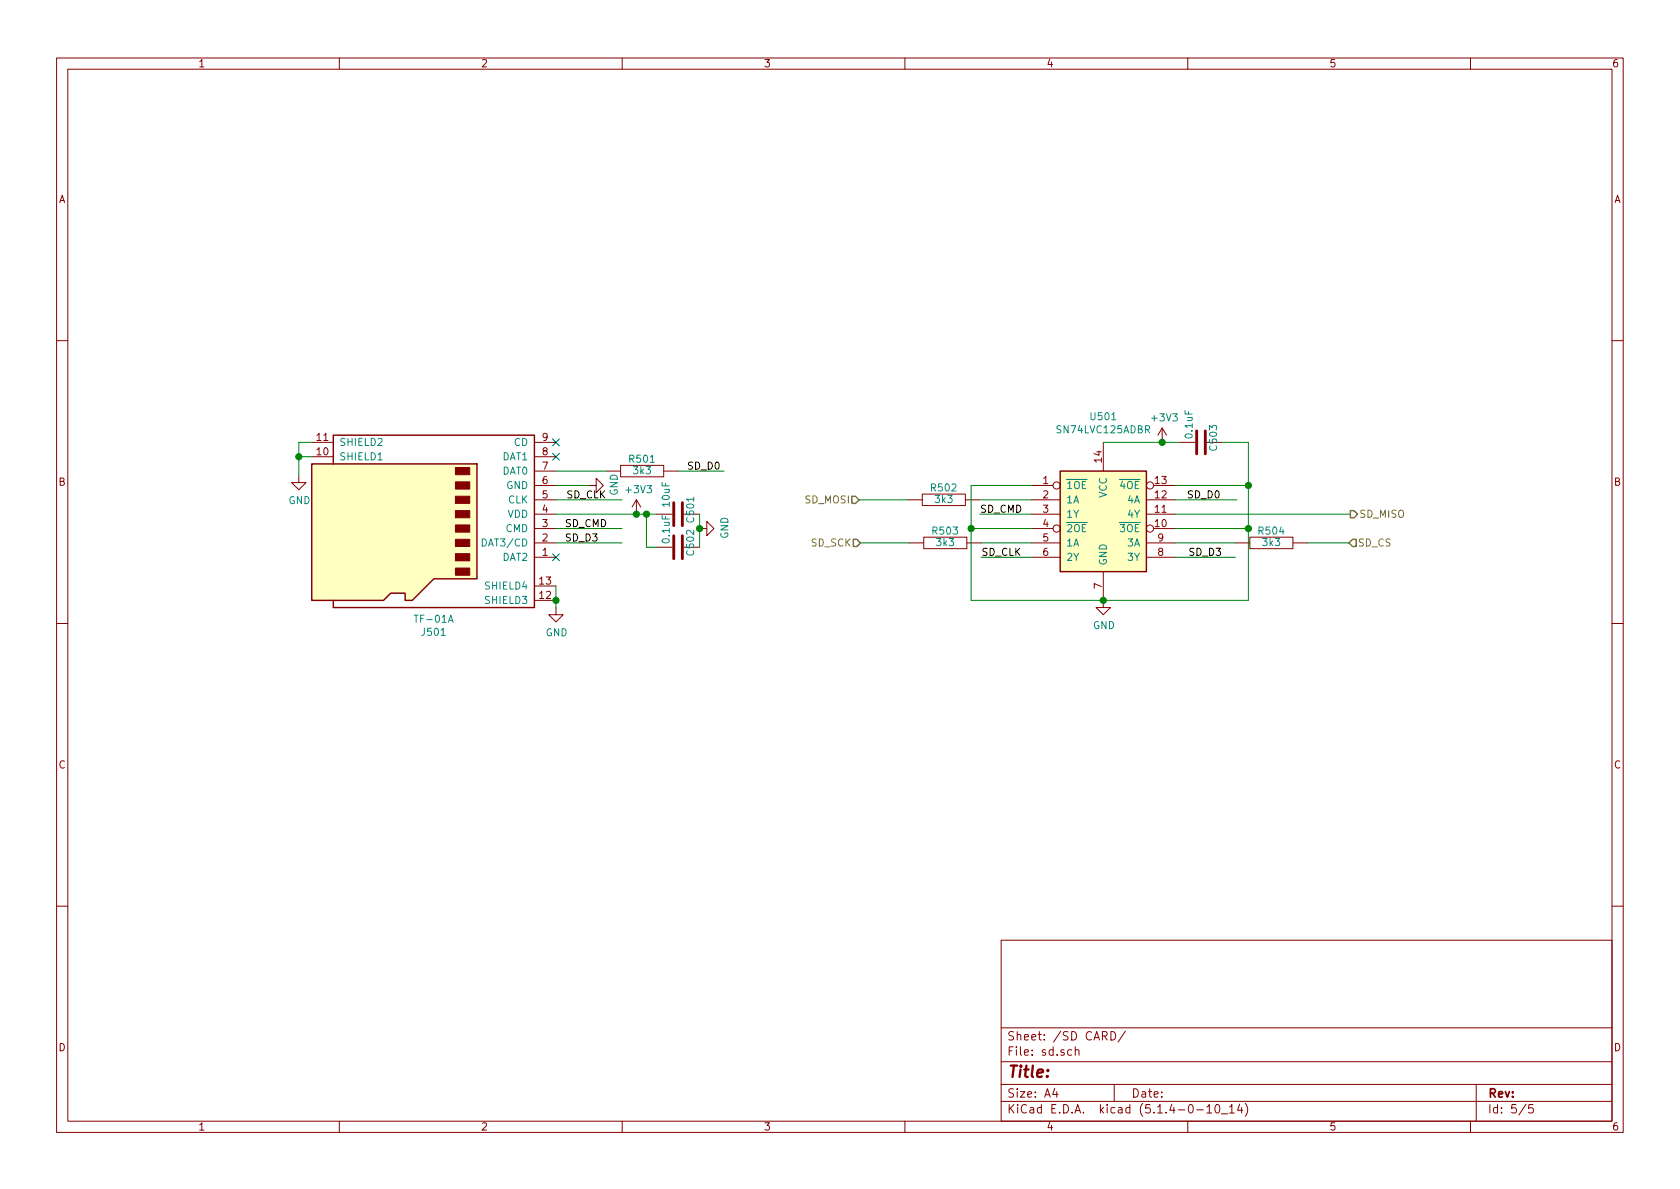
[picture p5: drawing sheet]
EESchema Schematic File Version 4
LIBS:main-board-cache
EELAYER 30 0
EELAYER END
$Descr A4 11693 8268
encoding utf-8
Sheet 5 5
Title ""
Date ""
Rev ""
Comp ""
Comment1 ""
Comment2 ""
Comment3 ""
Comment4 ""
$EndDescr
$Comp
L water-lib:TF-01A J?
U 1 1
P 2970 3670
AR Path="/5DA50BAF" Ref="J?"  Part="1" 
AR Path="/5DA30327/5DA50BAF" Ref="J501"  Part="1" 
F 0 "J501" H 2920 4395 50  0000 C CNN
F 1 "TF-01A" H 2920 4304 50  0000 C CNN
F 2 "water-lib:TF-01A" H 4120 3970 50  0001 C CNN
F 3 "https://datasheet.lcsc.com/szlcsc/1903221101_Korean-Hroparts-Elec-TF-01A_C91145.pdf" H 2970 3670 50  0001 C CNN
F 4 "C91145" H 2970 3670 50  0001 C CNN "LCSC"
	1    2970 3670
	-1   0    0    1   
$EndComp
$Comp
L power:GND #PWR?
U 1 1
P 2080 3300
AR Path="/5DA50BB5" Ref="#PWR?"  Part="1" 
AR Path="/5DA30327/5DA50BB5" Ref="#PWR0501"  Part="1" 
F 0 "#PWR0501" H 2080 3050 50  0001 C CNN
F 1 "GND" H 2085 3127 50  0000 C CNN
F 2 "" H 2080 3300 50  0001 C CNN
F 3 "" H 2080 3300 50  0001 C CNN
	1    2080 3300
	1    0    0    -1  
$EndComp
Wire Wire Line
	2170 3070 2080 3070
Wire Wire Line
	2170 3170 2080 3170
NoConn ~ 3870 3070
NoConn ~ 3870 3170
NoConn ~ 3870 3870
Wire Wire Line
	3870 3270 4220 3270
Wire Wire Line
	3870 3470 4330 3470
Wire Wire Line
	3870 3670 4330 3670
Wire Wire Line
	3870 3770 4330 3770
Text Label 3930 3770 0    50   ~ 0
SD_D3
Text Label 3930 3670 0    50   ~ 0
SD_CMD
$Comp
L power:+3V3 #PWR?
U 1 1
P 4430 3570
AR Path="/5DA50BC6" Ref="#PWR?"  Part="1" 
AR Path="/5DA30327/5DA50BC6" Ref="#PWR0504"  Part="1" 
F 0 "#PWR0504" H 4430 3420 50  0001 C CNN
F 1 "+3V3" H 4445 3743 50  0000 C CNN
F 2 "" H 4430 3570 50  0001 C CNN
F 3 "" H 4430 3570 50  0001 C CNN
	1    4430 3570
	1    0    0    -1  
$EndComp
$Comp
L Device:C C?
U 1 1
P 4720 3570
AR Path="/5DA50BCD" Ref="C?"  Part="1" 
AR Path="/5DA30327/5DA50BCD" Ref="C501"  Part="1" 
F 0 "C501" H 4590 3660 50  0000 L CNN
F 1 "10uF" H 4490 3490 50  0000 L CNN
F 2 "Capacitor_SMD:C_0805_2012Metric_Pad1.15x1.40mm_HandSolder" H 4758 3420 50  0001 C CNN
F 3 "~" H 4720 3570 50  0001 C CNN
F 4 "C15850" H 4720 3570 50  0001 C CNN "LCSC"
	1    4720 3570
	0    1    1    0   
$EndComp
$Comp
L Device:C C?
U 1 1
P 4720 3800
AR Path="/5DA50BD4" Ref="C?"  Part="1" 
AR Path="/5DA30327/5DA50BD4" Ref="C502"  Part="1" 
F 0 "C502" H 4590 3890 50  0000 L CNN
F 1 "0.1uF" H 4490 3720 50  0000 L CNN
F 2 "Capacitor_SMD:C_0805_2012Metric_Pad1.15x1.40mm_HandSolder" H 4758 3650 50  0001 C CNN
F 3 "~" H 4720 3800 50  0001 C CNN
F 4 "C1790" H 4720 3800 50  0001 C CNN "LCSC"
	1    4720 3800
	0    1    1    0   
$EndComp
$Comp
L power:GND #PWR?
U 1 1
P 4870 3670
AR Path="/5DA50BDA" Ref="#PWR?"  Part="1" 
AR Path="/5DA30327/5DA50BDA" Ref="#PWR0505"  Part="1" 
F 0 "#PWR0505" H 4870 3420 50  0001 C CNN
F 1 "GND" H 4875 3497 50  0000 C CNN
F 2 "" H 4870 3670 50  0001 C CNN
F 3 "" H 4870 3670 50  0001 C CNN
	1    4870 3670
	0    -1   -1   0   
$EndComp
Wire Wire Line
	3870 3570 4430 3570
Connection ~ 4430 3570
Wire Wire Line
	4430 3570 4500 3570
Wire Wire Line
	4870 3570 4870 3670
Connection ~ 4870 3670
Wire Wire Line
	4870 3670 4870 3800
Wire Wire Line
	4500 3800 4500 3570
Wire Wire Line
	4570 3570 4500 3570
Connection ~ 4500 3570
Wire Wire Line
	4570 3800 4500 3800
Text Label 3940 3470 0    50   ~ 0
SD_CLK
$Comp
L power:GND #PWR?
U 1 1
P 4100 3370
AR Path="/5DA50BEB" Ref="#PWR?"  Part="1" 
AR Path="/5DA30327/5DA50BEB" Ref="#PWR0503"  Part="1" 
F 0 "#PWR0503" H 4100 3120 50  0001 C CNN
F 1 "GND" H 4105 3197 50  0000 C CNN
F 2 "" H 4100 3370 50  0001 C CNN
F 3 "" H 4100 3370 50  0001 C CNN
	1    4100 3370
	0    -1   -1   0   
$EndComp
Wire Wire Line
	3870 3370 4100 3370
Text Label 4780 3270 0    50   ~ 0
SD_D0
$Comp
L pspice:R R?
U 1 1
P 4470 3270
AR Path="/5DA50BF4" Ref="R?"  Part="1" 
AR Path="/5DA30327/5DA50BF4" Ref="R501"  Part="1" 
F 0 "R501" V 4550 3270 50  0000 C CNN
F 1 "3k3" V 4470 3270 50  0000 C CNN
F 2 "Resistor_SMD:R_0805_2012Metric_Pad1.15x1.40mm_HandSolder" H 4470 3270 50  0001 C CNN
F 3 "~" H 4470 3270 50  0001 C CNN
F 4 "C160077" H 4470 3270 50  0001 C CNN "LCSC"
	1    4470 3270
	0    -1   -1   0   
$EndComp
Wire Wire Line
	4720 3270 5040 3270
Wire Wire Line
	3870 4070 3870 4170
Wire Wire Line
	3870 4170 3870 4220
Connection ~ 3870 4170
$Comp
L power:GND #PWR?
U 1 1
P 3870 4220
AR Path="/5DA50BFE" Ref="#PWR?"  Part="1" 
AR Path="/5DA30327/5DA50BFE" Ref="#PWR0502"  Part="1" 
F 0 "#PWR0502" H 3870 3970 50  0001 C CNN
F 1 "GND" H 3875 4047 50  0000 C CNN
F 2 "" H 3870 4220 50  0001 C CNN
F 3 "" H 3870 4220 50  0001 C CNN
	1    3870 4220
	1    0    0    -1  
$EndComp
Wire Wire Line
	2080 3070 2080 3170
Connection ~ 2080 3170
Wire Wire Line
	2080 3170 2080 3300
$Comp
L water-lib:SN74LVC125ADBR U?
U 1 1
P 7680 3670
AR Path="/5DA9C676" Ref="U?"  Part="1" 
AR Path="/5DA30327/5DA9C676" Ref="U501"  Part="1" 
F 0 "U501" H 7680 4451 50  0000 C CNN
F 1 "SN74LVC125ADBR" H 7680 4360 50  0000 C CNN
F 2 "Package_SO:TSSOP-14_4.4x5mm_P0.65mm" H 8630 3120 50  0001 C CNN
F 3 "https://datasheet.lcsc.com/szlcsc/Texas-Instruments-TI-SN74LVC125ADBR_C7812.pdf" H 7680 3670 50  0001 C CNN
F 4 "C7812" H 7930 3220 50  0001 C CNN "LCSC"
	1    7680 3670
	1    0    0    -1  
$EndComp
Wire Wire Line
	7180 3370 6760 3370
Wire Wire Line
	6760 4170 7680 4170
Wire Wire Line
	8180 3370 8690 3370
Wire Wire Line
	8690 3370 8690 3670
Wire Wire Line
	8690 4170 7680 4170
Connection ~ 7680 4170
$Comp
L power:GND #PWR?
U 1 1
P 7680 4170
AR Path="/5DA9C682" Ref="#PWR?"  Part="1" 
AR Path="/5DA30327/5DA9C682" Ref="#PWR0506"  Part="1" 
F 0 "#PWR0506" H 7680 3920 50  0001 C CNN
F 1 "GND" H 7685 3997 50  0000 C CNN
F 2 "" H 7680 4170 50  0001 C CNN
F 3 "" H 7680 4170 50  0001 C CNN
	1    7680 4170
	1    0    0    -1  
$EndComp
Wire Wire Line
	8180 3670 8690 3670
Connection ~ 8690 3670
Wire Wire Line
	8690 3670 8690 4170
Wire Wire Line
	7180 3470 6820 3470
Wire Wire Line
	7180 3570 6820 3570
Wire Wire Line
	7180 3670 6760 3670
Wire Wire Line
	7180 3770 6830 3770
Wire Wire Line
	7180 3870 6830 3870
Wire Wire Line
	8180 3470 8610 3470
Wire Wire Line
	8180 3570 9400 3570
Wire Wire Line
	8180 3770 8600 3770
Wire Wire Line
	8180 3870 8600 3870
Text Label 8270 3870 0    50   ~ 0
SD_D3
Text Label 6820 3570 0    50   ~ 0
SD_CMD
Text Label 6830 3870 0    50   ~ 0
SD_CLK
Text Label 8260 3470 0    50   ~ 0
SD_D0
$Comp
L power:+3V3 #PWR?
U 1 1
P 8090 3070
AR Path="/5DA9C698" Ref="#PWR?"  Part="1" 
AR Path="/5DA30327/5DA9C698" Ref="#PWR0507"  Part="1" 
F 0 "#PWR0507" H 8090 2920 50  0001 C CNN
F 1 "+3V3" H 8105 3243 50  0000 C CNN
F 2 "" H 8090 3070 50  0001 C CNN
F 3 "" H 8090 3070 50  0001 C CNN
	1    8090 3070
	1    0    0    -1  
$EndComp
$Comp
L Device:C C?
U 1 1
P 8360 3070
AR Path="/5DA9C69F" Ref="C?"  Part="1" 
AR Path="/5DA30327/5DA9C69F" Ref="C503"  Part="1" 
F 0 "C503" H 8230 3160 50  0000 L CNN
F 1 "0.1uF" H 8130 2990 50  0000 L CNN
F 2 "Capacitor_SMD:C_0805_2012Metric_Pad1.15x1.40mm_HandSolder" H 8398 2920 50  0001 C CNN
F 3 "~" H 8360 3070 50  0001 C CNN
F 4 "C1790" H 8360 3070 50  0001 C CNN "LCSC"
	1    8360 3070
	0    1    1    0   
$EndComp
Wire Wire Line
	7680 3070 8090 3070
Connection ~ 8090 3070
Wire Wire Line
	8090 3070 8210 3070
Wire Wire Line
	8510 3070 8690 3070
Wire Wire Line
	8690 3070 8690 3370
Connection ~ 8690 3370
$Comp
L pspice:R R?
U 1 1
P 6570 3470
AR Path="/5DA9C6AD" Ref="R?"  Part="1" 
AR Path="/5DA30327/5DA9C6AD" Ref="R502"  Part="1" 
F 0 "R502" V 6650 3470 50  0000 C CNN
F 1 "3k3" V 6570 3470 50  0000 C CNN
F 2 "Resistor_SMD:R_0805_2012Metric_Pad1.15x1.40mm_HandSolder" H 6570 3470 50  0001 C CNN
F 3 "~" H 6570 3470 50  0001 C CNN
F 4 "C160077" H 6570 3470 50  0001 C CNN "LCSC"
	1    6570 3470
	0    -1   -1   0   
$EndComp
Wire Wire Line
	6320 3470 5980 3470
$Comp
L pspice:R R?
U 1 1
P 6580 3770
AR Path="/5DA9C6B6" Ref="R?"  Part="1" 
AR Path="/5DA30327/5DA9C6B6" Ref="R503"  Part="1" 
F 0 "R503" V 6660 3770 50  0000 C CNN
F 1 "3k3" V 6580 3770 50  0000 C CNN
F 2 "Resistor_SMD:R_0805_2012Metric_Pad1.15x1.40mm_HandSolder" H 6580 3770 50  0001 C CNN
F 3 "~" H 6580 3770 50  0001 C CNN
F 4 "C160077" H 6580 3770 50  0001 C CNN "LCSC"
	1    6580 3770
	0    -1   -1   0   
$EndComp
Wire Wire Line
	6330 3770 5990 3770
$Comp
L pspice:R R?
U 1 1
P 8850 3770
AR Path="/5DA9C6BF" Ref="R?"  Part="1" 
AR Path="/5DA30327/5DA9C6BF" Ref="R504"  Part="1" 
F 0 "R504" V 8930 3770 50  0000 C CNN
F 1 "3k3" V 8850 3770 50  0000 C CNN
F 2 "Resistor_SMD:R_0805_2012Metric_Pad1.15x1.40mm_HandSolder" H 8850 3770 50  0001 C CNN
F 3 "~" H 8850 3770 50  0001 C CNN
F 4 "C160077" H 8850 3770 50  0001 C CNN "LCSC"
	1    8850 3770
	0    -1   -1   0   
$EndComp
Wire Wire Line
	9100 3770 9390 3770
Wire Wire Line
	6760 3370 6760 3670
Connection ~ 6760 3670
Wire Wire Line
	6760 3670 6760 4170
Text HLabel 9390 3770 2    50   Input ~ 0
SD_CS
Text HLabel 9400 3570 2    50   Output ~ 0
SD_MISO
Text HLabel 5980 3470 0    50   Input ~ 0
SD_MOSI
Text HLabel 5990 3770 0    50   Input ~ 0
SD_SCK
$EndSCHEMATC
